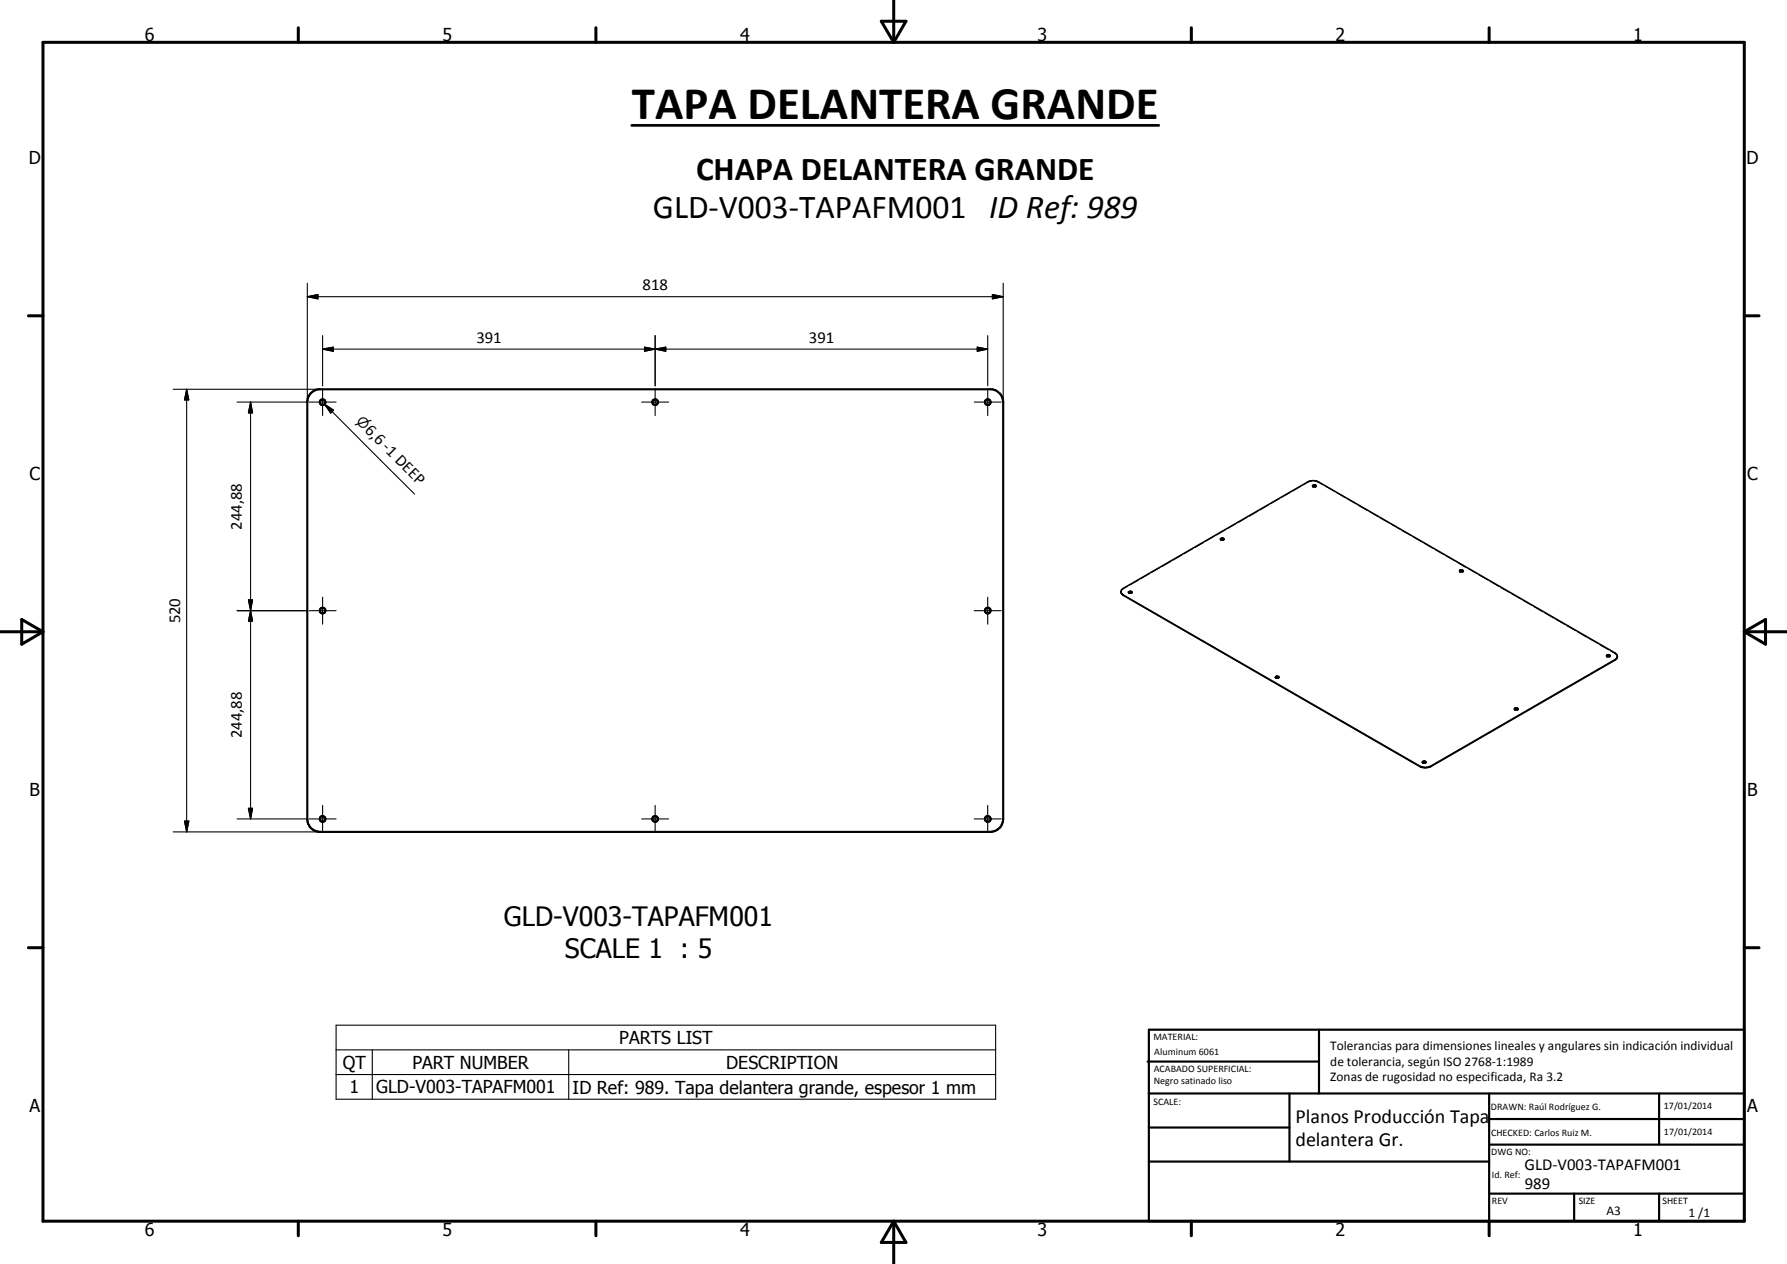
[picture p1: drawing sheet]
<svg xmlns="http://www.w3.org/2000/svg" width="420mm" height="297mm" viewBox="0 0 420 297" stroke-linecap="round" stroke-linejoin="round" font-family="sans-serif">
<g fill="none" stroke="#000" stroke-width=".51">
<path d="M73.1 92.4l.6-.5 1.2-.4h158.3a3.1 3.1 0 0 1 2.7 3v98a3 3 0 0 1-3 3h-157.6a3 3 0 0 1-3-3v-98l.2-1.2zM269.8 249.5h40.3M270.1 242h140v45h-140zM270.1 257h140M303.2 257v16M310.1 242v15M350.1 257v30M390.1 257v12M270.1 265h33.1M270.1 273h80M350.1 269h60M350.1 263h60"/>
<path d="M350.1 280.5h60M370.1 280.5v6.5M390.1 280.5v6.5"/>
<circle cx="75.9" cy="94.5" r=".67"/>
<circle cx="154" cy="94.5" r=".66"/>
<circle cx="232.2" cy="94.5" r=".67"/>
<circle cx="75.9" cy="143.5" r=".67"/>
<circle cx="232.2" cy="143.5" r=".66"/>
<circle cx="75.9" cy="192.4" r=".66"/>
<circle cx="154" cy="192.4" r=".66"/>
<circle cx="232.2" cy="192.4" r=".66"/>
</g>
<g fill="none" stroke="#000" stroke-width=".35">
<path d="M308.6 114.1l.5-.1 .3 .2-.5 .2-.2-.1zM308.6 114.2l.3-.2 .5 .2M263.6 139v.3M263.6 139.3l.5 .5 69.7 40.2a2.75 2.75 0 0 0 2.7 0l43.3-25 .4-.5M263.6 139.3v-.6l.5-.4 43.3-25a2.77 2.77 0 0 1 2.7 0l69.7 40.2a.95 .95 0 0 1 .5 1M263.7 139.5l.4 .4 69.7 40.2a3.1 3.1 0 0 0 2.7 0l43.3-25 .5-.6M265.3 139.2v-.1l.4-.2 .3 .1 .1 .2M265.3 139.2l.4 .2 .4-.2M265.3 139.2l.3-.1 .5 .1M287 126.7v-.1l.3-.2 .3 .1 .2 .2M287 126.7l.3 .2 .5-.2M287 126.7l.2-.2 .6 .2"/>
<path d="M343.2 134l.5-.1 .3 .3-.2 .2h-.4zM343.2 134.2l.4-.2 .4 .2M299.9 159.1a.44 .44 0 0 1 .4-.2 .44 .44 0 0 1 .4 .3M299.9 159.1l.3 .3 .5-.2M299.9 159.1l.5-.1 .3 .2M299.9 159.1v.1M377.7 154.1l.6-.3 .2 .3M378.5 154.1l-.5-.1-.3 .1M378.5 154.1a.45 .45 0 0 1-.4 .2 .45 .45 0 0 1-.4-.2M380.3 154.3l-.1 .2M334.4 179.1l.4-.2 .4 .2M334.5 179l.5-.1 .2 .2-.6 .2z"/>
<path d="M356.1 166.6l.2-.2h.5l.1 .2M356.9 166.6l-.5 .2-.3-.1M356.9 166.6l-.4-.1h-.4v.2"/>
</g>
<g fill="none" stroke="#000" stroke-width=".24">
<path d="M298.3 118.7l-2.1 1.1M300.8 117.2l-2 1.2M303.3 115.7l-2 1.2M305.9 114.3l-2 1.1M308.3 113.1l-1.9 .9M308.6 114.3l.2 .2M308.6 114.2v.1M309.2 113.1l1.9 .9M309.4 114.2v.2l-.2 .1M311.6 114.3l2.1 1.1M314.2 115.7l2.1 1.3M316.8 117.2l2 1.2"/>
<path d="M319.4 118.7l2 1.2M263.7 138.8l-.1 .3M265.1 137.8l-1.2 .8M265.3 139.2l.2 .3M266.1 139.2l-.2 .3M267.7 136.3l-2.1 1.2M270.2 134.8l-2 1.2M272.8 133.3l-2 1.2M275.3 131.9l-2 1.2M277.9 130.4l-2.1 1.2M280.4 128.9l-2 1.2M283 127.5l-2 1.2"/>
<path d="M285.5 126l-2 1.2M287 126.7l.2 .3M287.8 126.7l-.2 .3M288.1 124.5l-2.1 1.2M290.6 123.1l-2 1.1M293.2 121.6l-2.1 1.2M295.7 120.1l-2 1.2M322 120.2l2 1.2M324.5 121.7l2.1 1.2M327.1 123.2l2.1 1.2M329.7 124.7l2.1 1.2M332.3 126.2l2 1.2"/>
<path d="M334.8 127.7l2.1 1.2M337.4 129.2l2.1 1.1M340 130.6l2.1 1.2M342.6 132.1l2 1.2M343.2 134.2h.1M343.2 134.2v.1M343.2 134.3l.2 .2M344 134.2h.1M344 134.3l-.3 .2M344 134.2v.1M345.2 133.6l2 1.2M347.8 135.1l2 1.2"/>
<path d="M350.3 136.6l2.1 1.2M352.9 138.1l2.1 1.2M355.5 139.6l2 1.2M299.9 159.1l.2 .3M300.7 159.1l-.2 .3M358.1 141.1l2 1.1M360.6 142.5l2.1 1.3M363.3 144.1l2 1.1M365.8 145.5l2.1 1.2M368.4 147l2 1.2M371 148.5l2 1.2M373.5 150l2.1 1.2"/>
<path d="M376.1 151.5l2.1 1.2M377.7 154.2h.1M377.7 154.1l.2 .3M378.5 154.2h.1M378.5 154.1l-.2 .3M378.7 153l1.3 .8M380.2 154.1l.1 .2M334.4 179.1l.1 .2 .2 .1M335.2 179.1l-.1 .3M335.3 179.1v.1M356.1 166.7h.1M356.1 166.6h.1"/>
<path d="M356.1 166.6l.2 .3M356.9 166.7h.1M356.9 166.6l-.2 .3"/>
</g>
<g fill="none" stroke="#000" stroke-width=".71">
<path d="M10.1 9.9h400v277.1h-400zM70.1 6.5v3.4M140.1 6.5v3.4M207.2 5h5.8l-2.9 4.9zM210.1 0v9.9M280.1 6.5v3.4M350.1 6.5v3.4M6.7 74.2h3.4M410.1 74.2h3.5M.1 148.5h10M5.1 145.6l5 2.9-5 2.9zM410.1 148.5h10"/>
<path d="M410.1 148.5l5-2.9v5.8zM6.7 222.7h3.4M410.1 222.7h3.5M70.1 287v3.4M140.1 287v3.4M210.1 287v10M210.1 287l2.9 5h-5.8zM280.1 287v3.4M350.1 287v3.4"/>
</g>
<g fill="none" stroke="#000" stroke-width=".25">
<path d="M72.3 69.7l2.4-.5v1zM72.3 69.7h163.6M72.3 66.5v27.9M75.8 78.9v11.8M154 78.9v11.8M232.2 78.9v11.8M233.3 69.2l2.6 .5-2.6 .5zM235.9 66.5v27.9M40.7 91.5h34.6M43.9 91.5l.5 2.5h-1zM43.9 91.5v104M55.7 94.5h16.3"/>
<path d="M58.9 94.5l.5 2.5h-1zM58.9 94.5v97.9M72.7 94.5h6.3M75.8 82l2.5-.4v.9zM75.8 91.3v6.4M75.8 82h156.4M76.3 95l2.1 1.4-.6 .7zM76.3 95l21.2 21.1M150.9 94.5h6.3M151.5 81.6l2.5 .4-2.5 .5zM154 82l2.5-.4v.9zM154 91.3v6.4"/>
<path d="M229.1 94.5h6.3M229.8 81.6l2.4 .4-2.4 .5zM232.2 91.3v6.4M55.7 143.5h16.3M58.4 141h1l-.5 2.5zM58.9 143.5l.5 2.5h-1zM72.7 143.5h6.3M75.8 140.3v6.4M229.1 143.5h6.3M232.2 140.3v6.4M40.7 195.5h34.6M43.4 193h1l-.5 2.5z"/>
<path d="M55.7 192.4h16.3M58.4 189.9h1l-.5 2.5zM72.7 192.4h6.3M75.8 189.3v6.3M150.9 192.4h6.3M154 189.3v6.3M229.1 192.4h6.3M232.2 189.3v6.3M79 240.9h155.1v17.4h-155.1zM79 246.7h155.1M79 252.5h155.1M87.5 246.7v11.6"/>
<path d="M133.7 246.7v11.6"/>
</g>
<path d="M148.5 29.5h123.9" fill="none" stroke="#000" stroke-width=".63"/>
<g fill="#000">
<path d="M72.3 69.7l2.4-.5v1zM233.3 69.2l2.6 .5-2.6 .5zM43.9 91.5l.5 2.5h-1zM58.9 94.5l.5 2.5h-1zM75.8 82l2.5-.4v.9zM76.3 95l2.1 1.4-.6 .7zM151.5 81.6l2.5 .4-2.5 .5zM154 82l2.5-.4v.9zM229.8 81.6l2.4 .4-2.4 .5zM58.4 141h1l-.5 2.5zM58.9 143.5l.5 2.5h-1zM43.4 193h1l-.5 2.5z"/>
<path d="M58.4 189.9h1l-.5 2.5z"/>
</g>
<text font-size="11" x="148.6" y="27.9">TAPA DELANTERA GRANDE</text>
<g font-size="7.9">
<text x="163.6" y="42.2">CHAPA DELANTERA GRANDE</text>
<text x="153.5" y="51.2">GLD-V003-TAPAFM001 ID Ref: 989</text>
</g>
<g font-size="6.3">
<text x="118.5" y="217.6">GLD-V003-TAPAFM001</text>
<text x="132.8" y="225">SCALE 1 : 5</text>
</g>
<g font-size="4.7">
<text x="304.6" y="263.9">Planos Producción Tapa</text>
<text x="304.6" y="269.3">delantera Gr.</text>
</g>
<g font-size="4.2">
<text x="34" y="9.6">6</text>
<text x="104" y="9.6">5</text>
<text x="174" y="9.6">4</text>
<text x="244" y="9.6">3</text>
<text x="314" y="9.6">2</text>
<text x="384" y="9.6">1</text>
<text x="6.8" y="38.7">D</text>
<text x="410.6" y="38.7">D</text>
<text x="7" y="112.9">C</text>
<text x="410.8" y="112.9">C</text>
<text x="7" y="187.1">B</text>
<text x="410.8" y="187.1">B</text>
<text x="145.6" y="245.4">PARTS LIST</text>
<text x="80.6" y="251.2">QT</text>
<text x="97" y="251.2">PART NUMBER</text>
<text x="170.8" y="251.2">DESCRIPTION</text>
<text x="82.2" y="257">1</text>
<text x="88.4" y="257">GLD-V003-TAPAFM001</text>
<text x="134.6" y="257">ID Ref: 989. Tapa delantera grande, espesor 1 mm</text>
<text x="7" y="261.4">A</text>
<text x="410.8" y="261.4">A</text>
<text x="34" y="290.4">6</text>
<text x="104" y="290.4">5</text>
<text x="174" y="290.4">4</text>
<text x="244" y="290.4">3</text>
<text x="314" y="290.4">2</text>
<text x="384" y="290.4">1</text>
</g>
<g font-size="3.9">
<text x="151.1" y="68.2">818</text>
<text x="112" y="80.5">391</text>
<text x="190.2" y="80.5">391</text>
<text x="85.6" y="101.2" transform="rotate(45 85.6 101.2)">6,6 -1 DEEP</text>
<text x="56.8" y="124.5" transform="rotate(-90 56.8 124.5)">244,88</text>
<text x="42.4" y="146.5" transform="rotate(-90 42.4 146.5)">520</text>
<text x="56.8" y="173.5" transform="rotate(-90 56.8 173.5)">244,88</text>
<text x="358.5" y="275">GLD-V003-TAPAFM001</text>
<text x="358.5" y="279.4">989</text>
</g>
<text font-size="3.3" x="83.6" y="99.2" transform="rotate(45 83.6 99.2)">n</text>
<g font-size="3.1">
<text x="312.7" y="246.8">Tolerancias para dimensiones lineales y angulares sin indicación individual</text>
<text x="312.7" y="250.4">de tolerancia, según ISO 2768-1:1989</text>
<text x="312.7" y="254">Zonas de rugosidad no especificada, Ra 3.2</text>
<text x="377.7" y="285.6">A3</text>
<text x="397" y="285.9">1 /1</text>
</g>
<g font-size="2.4">
<text x="271.2" y="244.4">MATERIAL:</text>
<text x="271.3" y="252">ACABADO SUPERFICIAL:</text>
<text x="271.4" y="247.9">Aluminum 6061</text>
<text x="271.3" y="254.6">Negro satinado liso</text>
<text x="271.2" y="259.7">SCALE:</text>
<text x="350.6" y="260.8">DRAWN: Raúl Rodríguez G.</text>
<text x="391.2" y="260.6">17/01/2014</text>
<text x="350.6" y="267">CHECKED: Carlos Ruiz M.</text>
<text x="391.2" y="266.7">17/01/2014</text>
<text x="350.6" y="271.4">DWG NO:</text>
<text x="350.8" y="276.9">Id. Ref:</text>
<text x="350.8" y="282.8">REV</text>
<text x="371.2" y="282.9">SIZE</text>
<text x="390.9" y="282.9">SHEET</text>
</g>
</svg>
